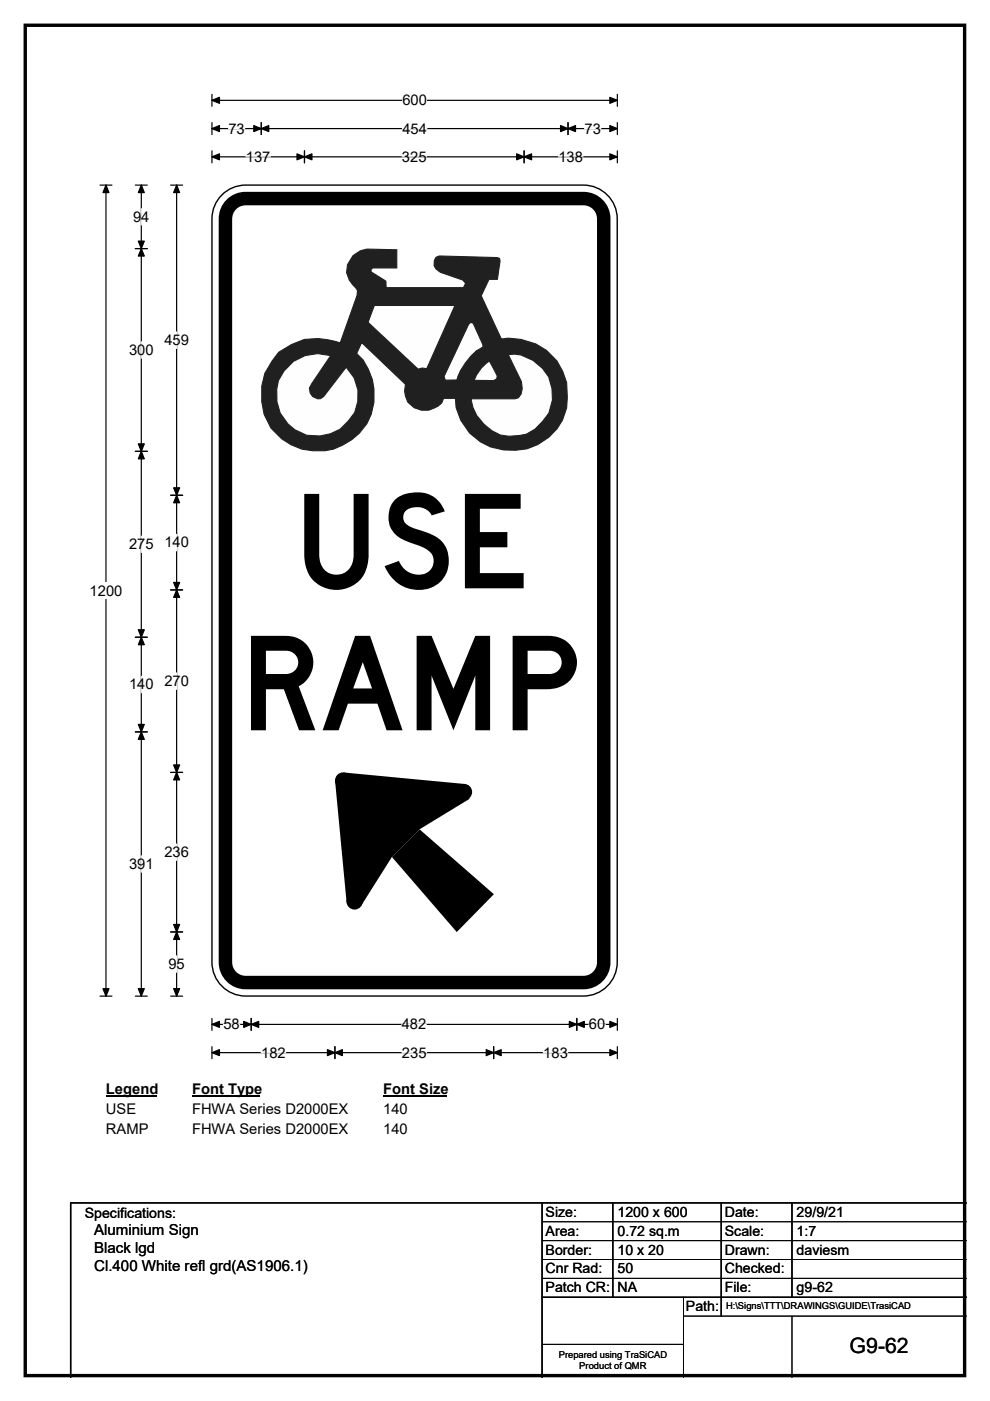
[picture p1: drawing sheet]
<svg xmlns="http://www.w3.org/2000/svg" width="210mm" height="297mm" viewBox="0 0 210 297" stroke-linecap="round" stroke-linejoin="round" font-family="sans-serif">
<path d="M5.4 5.4h199.2v286.3h-199.2z" fill="none" stroke="#000" stroke-width=".72"/>
<path d="M45 21.3h85.9M45 20v2.5M130.9 20v2.5" fill="none" stroke="#000" stroke-width=".25"/>
<path d="M45 21.3l1.5-.7v1.3zM129.3 20.6l1.6 .7-1.6 .6z" fill="#000" stroke="#000" stroke-width=".25"/>
<path d="M85.3 19.5h5.3v3.5h-5.3z" fill="#fff"/>
<g fill="none" stroke="#000" stroke-width=".25">
<path d="M21.2 39.2h2.5M22.5 39.2v172M45 27.3h85.9M45 26v2.5M45 32v2.5M45 33.3h85.9M55.4 26v2.5M64.6 32v2.5M111.2 32v2.5M120.5 26v2.5M130.9 26v2.5M130.9 32v2.5"/>
<path d="M21.2 211.2h2.5M45 215.9v2.6M45 217.2h85.9M53.3 215.9v2.6M122.3 215.9v2.6M130.9 215.9v2.6M45 221.9v2.6M45 223.2h85.9M71 221.9v2.6M104.7 221.9v2.6M130.9 221.9v2.6"/>
</g>
<g fill="#000" stroke="#000" stroke-width=".25">
<path d="M22.5 39.2l.6 1.6h-1.3zM45 27.3l1.5-.7v1.3zM45 33.3l1.5-.7v1.3zM55.4 27.3l1.6-.7v1.3zM53.8 26.6l1.6 .7-1.6 .6zM64.6 33.3l1.6-.7v1.3zM63 32.6l1.6 .7-1.6 .6zM109.6 32.6l1.6 .7-1.6 .6zM111.2 33.3l1.6-.7v1.3zM118.9 26.6l1.6 .7-1.6 .6zM120.5 27.3l1.6-.7v1.3zM129.3 26.6l1.6 .7-1.6 .6z"/>
<path d="M129.3 32.6l1.6 .7-1.6 .6zM21.8 209.6h1.3l-.6 1.6zM45 217.2l1.5-.6v1.2zM53.3 217.2l1.6-.6v1.2zM51.7 216.6l1.6 .6-1.6 .6zM120.8 216.6l1.5 .6-1.5 .6zM122.3 217.2l1.6-.6v1.2zM129.3 216.6l1.6 .6-1.6 .6zM45 223.2l1.5-.7v1.3zM71 223.2l1.6-.7v1.3zM69.4 222.5l1.6 .7-1.6 .6zM103.1 222.5l1.6 .7-1.6 .6z"/>
<path d="M104.7 223.2l1.6-.7v1.3zM129.3 222.5l1.6 .7-1.6 .6z"/>
</g>
<path d="M48.5 27.3h3.4M52.2 33.3h5.2M85.3 33.3h5.2M85.3 27.3h5.3M118.4 33.3h5.3M124 27.3h3.4M47.4 217.2h3.4M85.2 217.2h5.2M124.9 217.2h3.5M55.4 223.2h5.2M85.3 223.2h5.2M115.2 223.2h5.2" fill="none" stroke="#fff" stroke-width=".25"/>
<path d="M19 123.5h7v3.5h-7z" fill="#fff"/>
<g fill="none" stroke="#000" stroke-width=".25">
<path d="M28.7 39.2h2.5M30 39.2v172M36.2 39.2h2.5M37.5 39.2v172M28.7 52.7h2.5M28.7 95.7h2.5M36.2 105h2.5M28.7 135.1h2.5M36.2 125.1h2.5M28.7 155.2h2.5M36.2 163.8h2.5M36.2 197.6h2.5"/>
<path d="M28.7 211.2h2.5M36.2 211.2h2.5"/>
</g>
<g fill="#000" stroke="#000" stroke-width=".25">
<path d="M30 39.2l.6 1.6h-1.3zM37.5 39.2l.6 1.6h-1.3zM30 52.7l.6 1.6h-1.3zM29.3 51.1h1.3l-.6 1.6zM29.3 94.1h1.3l-.6 1.6zM30 95.7l.6 1.6h-1.3zM37.5 105l.6 1.6h-1.3zM36.8 103.4h1.3l-.6 1.6zM29.3 133.5h1.3l-.6 1.6zM30 135.1l.6 1.6h-1.3zM36.8 123.5h1.3l-.6 1.6zM37.5 125.1l.6 1.6h-1.3z"/>
<path d="M29.3 153.6h1.3l-.6 1.6zM30 155.2l.6 1.6h-1.3zM36.8 162.2h1.3l-.6 1.6zM37.5 163.8l.6 1.6h-1.3zM36.8 196h1.3l-.6 1.6zM37.5 197.6l.6 1.6h-1.3zM29.3 209.6h1.3l-.6 1.6zM36.8 209.6h1.3l-.6 1.6z"/>
</g>
<path d="M30 44.2v3.5M30 72.5v3.4M37.5 70.4v3.5M30 113.7v3.4M37.5 113.3v3.5M30 143.4v3.5M37.5 142.7v3.5M37.5 178.9v3.5M30 181.4v3.5M37.5 202.6v3.5" fill="none" stroke="#fff" stroke-width=".25"/>
<path d="M22.5 229.2h10.7v3.5h-10.7z" fill="#fff"/>
<path d="M22.5 232.5h10.7" fill="none" stroke="#000" stroke-width=".32"/>
<path d="M40.7 229.2h14.4v3.5h-14.4z" fill="#fff"/>
<path d="M40.7 232.5h14.4" fill="none" stroke="#000" stroke-width=".32"/>
<path d="M81.3 229.2h13.4v3.5h-13.4z" fill="#fff"/>
<path d="M81.3 232.5h13.4" fill="none" stroke="#000" stroke-width=".32"/>
<g fill="#fff">
<path d="M22.5 233.4h6.4v3.5h-6.4z"/>
<path d="M40.7 233.4h33.1v3.5h-33.1z"/>
<path d="M81.3 233.4h5.2v3.5h-5.2z"/>
<path d="M22.5 237.6h9v3.4h-9z"/>
<path d="M40.7 237.6h33.1v3.4h-33.1z"/>
<path d="M81.3 237.6h5.2v3.4h-5.2z"/>
</g>
<path d="M47.4 41a7.1 7.1 0 0 1 4.7-1.8h71.6a7.2 7.2 0 0 1 7.2 7.2v157.6a7.2 7.2 0 0 1-7.2 7.2h-71.6a7.2 7.2 0 0 1-7.1-7.2v-157.6a7.1 7.1 0 0 1 2.4-5.4z" fill-rule="evenodd" fill="#fff" stroke="#fff" stroke-width=".21"/>
<path d="M49.3 43.1a4.3 4.3 0 0 1 2.8-1h71.7a4.3 4.3 0 0 1 4.3 4.3v157.6a4.3 4.3 0 0 1-4.3 4.3h-71.7a4.3 4.3 0 0 1-4.3-4.3v-157.6a4.3 4.3 0 0 1 1.5-3.3z" fill="none" stroke="#000" stroke-width="2.9"/>
<path d="M47.4 41a7.1 7.1 0 0 1 4.7-1.8h71.6a7.2 7.2 0 0 1 7.2 7.2v157.6a7.2 7.2 0 0 1-7.2 7.2h-71.6a7.2 7.2 0 0 1-7.1-7.2v-157.6a7.1 7.1 0 0 1 2.4-5.4z" fill="none" stroke="#000" stroke-width=".3"/>
<g fill="#000">
<path d="M83.1 181.7l5.9-5.9 15.8 13.8-7.9 8z"/>
<path d="M72.9 163.8l25.7 2.4 1 3.2-10.6 6.4-5.9 5.9-6.6 10.5-3-.9-2.4-25.6z" fill-rule="evenodd"/>
<circle cx="72.8" cy="165.5" r="1.72"/>
<circle cx="98.4" cy="167.9" r="1.72"/>
<circle cx="75.2" cy="191.1" r="1.72"/>
</g>
<path d="M74.9 54.2l1.5-1 1.4-.4 6.4 .2v3.8h-5.1l-.4 .3v.5l3.2 2v1.3l.1 .1h16.3l.5-.9-.7-.7-4.7-1.7a1.99 1.99 0 0 1-.9-3.1l.7-.3 12.3 .3 .5 .2 .1 .6-.6 3.8h-1.8l-1.6 3.5 4.2 9.2a12.1 12.1 0 0 1 13.9 9.2l.1 3.1a11.2 11.2 0 0 1-10.9 11.3 11.8 11.8 0 0 1-12.7-9.1l-.1-1.9h-2.5l-.4 .9a4.7 4.7 0 0 1-7.2-.1l-.5-1.3-.2-1.1 .2-1.4-9.3-8.9-1.1 2.4a12.2 12.2 0 0 1 2.2 14.8 12.9 12.9 0 0 1-8.9 5.8 12.3 12.3 0 0 1-11.4-4.8 13.6 13.6 0 0 1-1.3-11.7l1.5-2.6 1.4-1.8 2.7-1.7 2.8-1a16.5 16.5 0 0 1 7.6 .7l3.5-10.1 .1-.9-.2-.4-1.5-1.9-.6-1.6 .2-1.7z" fill-rule="evenodd" fill="#221f20" stroke="#221f20" stroke-width=".23"/>
<g fill="#fefefe" stroke="#221f20" stroke-width=".23">
<path d="M79.4 64.8h17.1l-6 13.4-.9-.2-.9 .3-10.6-10z" fill-rule="evenodd"/>
<path d="M99.4 68.7l.5-.4 .5 .3 2.1 4.9a12.2 12.2 0 0 0-5.6 7.1h-2.5l-.2-.8z" fill-rule="evenodd"/>
<path d="M102.1 78.1l1.7-1.6 1.7 3.2-.1 .6-.7 .4-4.1-.1 .5-1.1z" fill-rule="evenodd"/>
<path d="M107.8 75.2a8.7 8.7 0 0 1 9.4 9.6l-.8 2.8-1.3 1.7-1.6 1.7-1.9 1.1a8.8 8.8 0 0 1-7.3-.8 9.3 9.3 0 0 1-4.4-6.7h9.3l.8-.3 .5-.8 .3-1.1-.2-1.5z" fill-rule="evenodd"/>
<path d="M62.2 76.6l2.5-1.2 2.7-.4 2.7 .4-4.5 6.9a2.01 2.01 0 0 0 2.4 2.2l.6-.4 4.8-6.2a8.4 8.4 0 0 1 1.8 9.6l-1.3 1.8a8.5 8.5 0 0 1-9 3 8.5 8.5 0 0 1-6.2-7.1 8.3 8.3 0 0 1 3.5-8.6z" fill-rule="evenodd"/>
</g>
<path d="M115 255v37M130 255v20M153 255v24M168 255v20M205 255h-190v37M115 275h90" fill="none" stroke="#000" stroke-width=".3"/>
<path d="M115 259h90M115 263h90M115 267h90M115 271h90M145 279h60M145 275v17M168 279v13M115 285h30" fill="none" stroke="#000" stroke-width=".21"/>
<g font-size="27.8">
<text x="62.1" y="124.7">USE</text>
<text x="50.8" y="154.8">RAMP</text>
</g>
<text font-size="4.5" x="180.2" y="286.9">G9-62</text>
<g font-size="3.2">
<text x="20" y="261.9">Aluminium Sign</text>
<text x="20" y="265.7">Black lgd</text>
<text x="20" y="269.6">Cl.400 White refl grd(AS1906.1)</text>
</g>
<g font-size="3.1">
<text x="85.3" y="22.3">600</text>
<text x="48.5" y="28.3">73</text>
<text x="85.3" y="28.3">454</text>
<text x="124" y="28.3">73</text>
<text x="52.2" y="34.3">137</text>
<text x="85.3" y="34.3">325</text>
<text x="118.4" y="34.3">138</text>
<text x="28.2" y="47">94</text>
<text x="27.4" y="75.2">300</text>
<text x="34.9" y="73.2">459</text>
<text x="27.4" y="116.5">275</text>
<text x="34.9" y="116.1">140</text>
<text x="19" y="126.3">1200</text>
<text x="27.4" y="146.2">140</text>
<text x="34.9" y="145.5">270</text>
<text x="27.4" y="184.2">391</text>
<text x="34.9" y="181.7">236</text>
<text x="35.7" y="205.4">95</text>
<text x="47.4" y="218.2">58</text>
<text x="85.2" y="218.2">482</text>
<text x="124.9" y="218.2">60</text>
<text x="55.4" y="224.2">182</text>
<text x="85.3" y="224.2">235</text>
<text x="115.2" y="224.2">183</text>
<text x="22.5" y="232">Legend</text>
<text x="40.7" y="232">Font Type</text>
<text x="81.3" y="232">Font Size</text>
<text x="22.5" y="236.2">USE</text>
<text x="40.7" y="236.2">FHWA Series D2000EX</text>
<text x="81.3" y="236.2">140</text>
<text x="22.5" y="240.3">RAMP</text>
<text x="40.7" y="240.3">FHWA Series D2000EX</text>
<text x="81.3" y="240.3">140</text>
</g>
<g font-size="3">
<text x="115.7" y="258">Size:</text>
<text x="131" y="258">1200 x 600</text>
<text x="153.7" y="258">Date:</text>
<text x="169" y="258">29/9/21</text>
<text x="18" y="258.2">Specifications:</text>
<text x="115.7" y="262">Area:</text>
<text x="131" y="262">0.72 sq.m</text>
<text x="153.7" y="262">Scale:</text>
<text x="169" y="262">1:7</text>
<text x="115.7" y="266">Border:</text>
<text x="115.7" y="270">Cnr Rad:</text>
<text x="131" y="266">10 x 20</text>
<text x="131" y="270">50</text>
<text x="153.7" y="266">Drawn:</text>
<text x="153.7" y="270">Checked:</text>
<text x="169" y="266">daviesm</text>
<text x="115.7" y="274">Patch CR:</text>
<text x="131" y="274">NA</text>
<text x="153.7" y="274">File:</text>
<text x="169" y="274">g9-62</text>
<text x="145.5" y="278">Path:</text>
</g>
<g font-size="2">
<text x="154" y="277.6">H:\Signs\TTT\DRAWINGS\GUIDE\TrasiCAD</text>
<text x="118.5" y="287.8">Prepared using TraSiCAD</text>
<text x="122.9" y="290.2">Product of QMR</text>
</g>
</svg>
